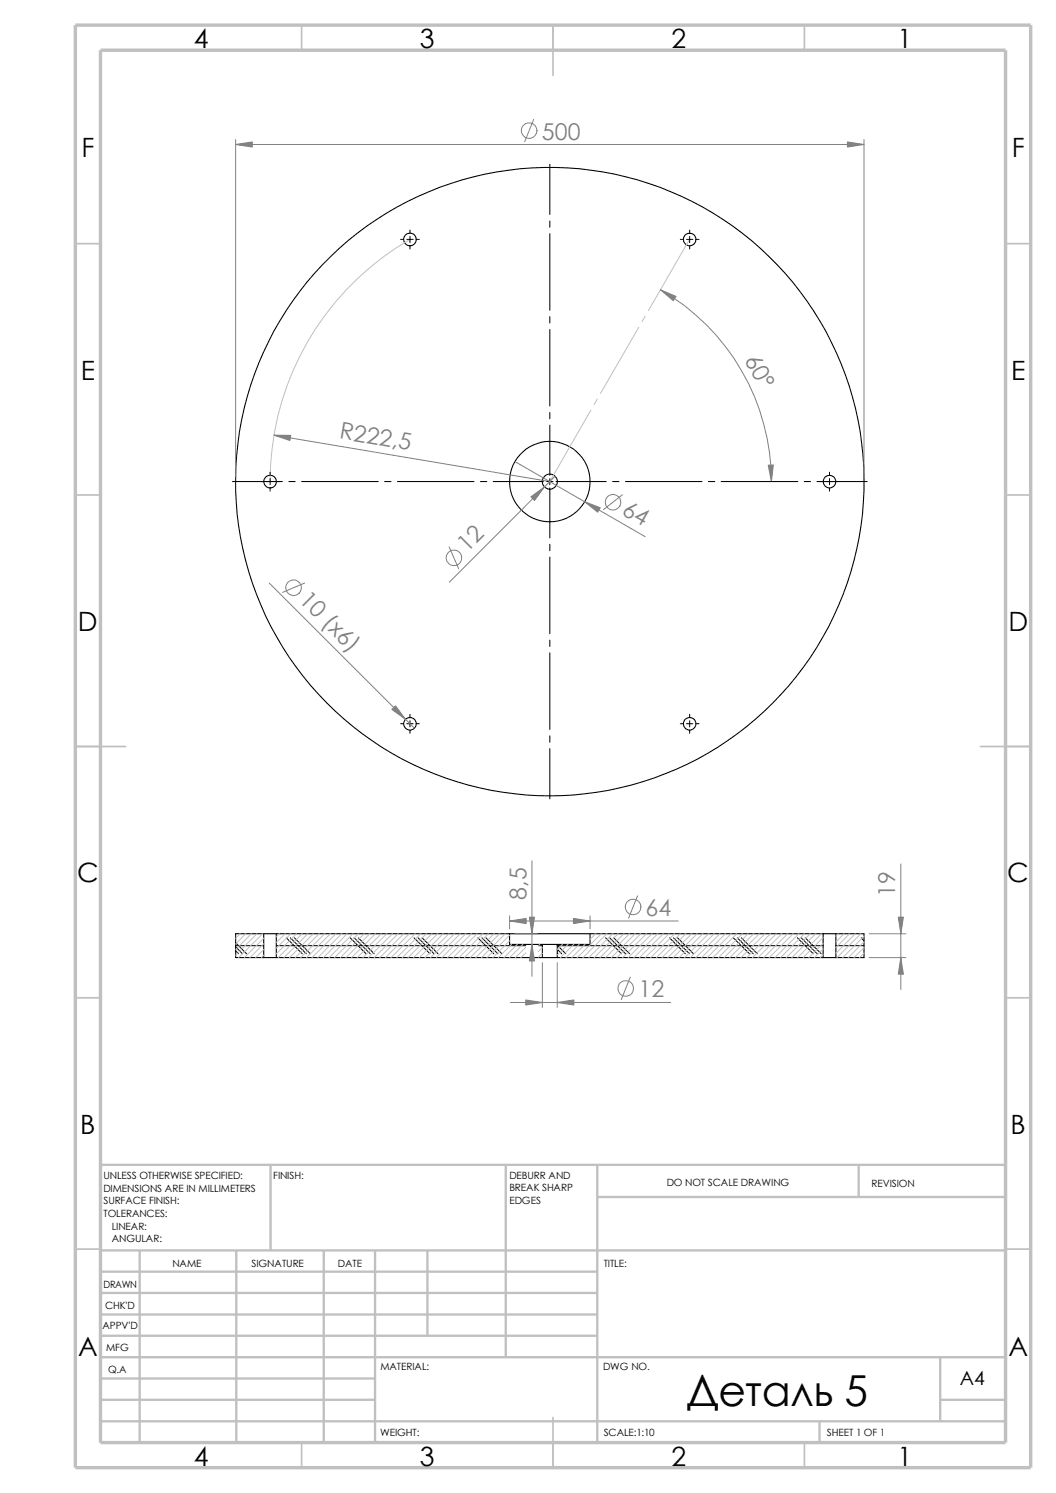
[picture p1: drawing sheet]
<svg xmlns="http://www.w3.org/2000/svg" width="210mm" height="297mm" viewBox="0 0 210 297" stroke-linecap="round" stroke-linejoin="round" font-family="sans-serif">
<g fill="none" stroke="#c0c0c0" stroke-width=".34">
<path d="M60 5v5M110 5v10M160 5v5M15 48.5h5M200 48.5h5M15 98.5h5M200 98.5h5M15 148.5h10M195 148.5h10M15 198.5h5M200 198.5h5M15 248.5h5"/>
<path d="M200 248.5h5M60 287v5M110 282v10M160 287v5"/>
</g>
<g fill="none" stroke="#c0c0c0" stroke-width=".47">
<path d="M53.8 231.7v17.1M100.6 231.7v38.3M118.8 231.7v55.3M118.8 238.1h81.2M170.8 231.7v6.4M200 231.7h-180v55.3M20 253h98.8M20 257.2h98.8M20 248.8h180M27.8 248.8v38.2M47 248.8v38.2M64.4 248.8v38.2"/>
<path d="M74.6 248.8v38.2M85 248.8v16.9M20 261.5h98.8M20 265.7h98.8M20 270h180M20 274.2h54.6M20 278.5h54.6M187 278.5h13M187 270v12.7M20 282.7h180M163 282.7v4.3"/>
</g>
<path d="M15 5h190v287h-190zM20 10h180v277h-180z" fill="none" stroke="#c0c0c0" stroke-width=".68" stroke-linecap="butt"/>
<g fill="none" stroke="#000" stroke-width=".2">
<path d="M109.3 32.7v10M79.7 47.6h.6M80.9 47.6h1.3M81.5 45.8v.6M81.5 47v1.3M81.5 48.9v.6M82.8 47.6h.6M109.3 43.9v1.3M109.3 46.5v15.2M135.3 47.6h.6M136.5 47.6h1.3M137.2 45.8v.6"/>
<path d="M137.2 47v1.3M137.2 48.9v.6M138.4 47.6h.6M109.3 63v1.3M109.3 65.5v15.3M46.2 95.8h10M53.7 93.9v.7M53.7 95.2v1.2M53.7 97.1v.6M57.4 95.8h1.3M60 95.8h15.2M76.5 95.8h1.3"/>
<path d="M79 95.8h15.3M95.5 95.8h1.3M98.1 95.8h10M108.7 95.8h1.3M109.3 82v1.3M109.3 84.6v10M109.3 95.2v1.2M109.3 97.1v9.9M110.6 95.8h10M121.8 95.8h1.3M124.4 95.8h15.2M140.9 95.8h1.3"/>
<path d="M143.4 95.8h15.3M159.9 95.8h1.3M162.5 95.8h10M165 93.9v.7M165 95.2v1.2M165 97.1v.6M109.3 108.3v1.3M109.3 110.8v15.3M109.3 127.3v1.3M109.3 129.9v15.2M79.7 144h.6M80.9 144h1.3"/>
<path d="M81.5 142.1v.6M81.5 143.4v1.2M81.5 145.2v.7M82.8 144h.6M109.3 146.4v1.3M109.3 148.9v10M135.3 144h.6M136.5 144h1.3M137.2 142.1v.6M137.2 143.4v1.2M137.2 145.2v.7M138.4 144h.6"/>
<path d="M46.9 188.1h5.6M46.9 189.1l.5 .6M46.9 188.3l1.3 1.4M46.9 187.5l2.1 2.2M54.9 188.1h49.7M56.9 186.6l3.2 3.1M57.7 186.6l3.2 3.1M58.5 186.6l3.2 3.1M69.6 186.6l3.2 3.1M70.4 186.6l3.2 3.1M71.2 186.6l3.2 3.1M82.3 186.6l3.2 3.1"/>
<path d="M83.1 186.6l3.2 3.1M83.9 186.6l3.2 3.1M95 186.6l3.2 3.1M95.8 186.6l3.2 3.1M96.6 186.6l3.2 3.1M107.1 188.1h.8M110.8 188.1h52.9M110.8 189.7h.1M110.8 188.8l.9 .9M110.8 188l1.7 1.7M120.4 186.6l3.2 3.1M121.2 186.6l3.2 3.1"/>
<path d="M122 186.6l3.2 3.1M133.1 186.6l3.2 3.1M133.9 186.6l3.2 3.1M134.7 186.6l3.2 3.1M145.8 186.6l3.3 3.1M146.6 186.6l3.2 3.1M147.4 186.6l3.2 3.1M158.6 186.6l3.2 3.1M159.3 186.6l3.2 3.1M160.1 186.6l3.2 3.1M166.2 188.1h5.6M171.3 186.6l.5 .6"/>
</g>
<g fill="none" stroke="#000" stroke-width=".21">
<path d="M52.5 185.8h-5.6v4.7h5.6M52.5 185.8v4.7M52.5 190.5h2.4M52.5 185.8h2.4M54.9 190.5h53M54.9 185.8h46.4M54.9 185.8v4.7M101.3 185.8h16M101.3 185.8v2.1h6.6M107.9 187.9v2.6M107.9 190.5h2.9M107.9 187.9h2.9"/>
<path d="M110.8 187.9v2.6M110.8 190.5h52.9M117.3 185.8v2.1h-6.5M117.3 185.8h46.4M163.7 185.8v4.7M163.7 190.5h2.5M163.7 185.8h2.5M166.2 185.8h5.6v4.7h-5.6M166.2 185.8v4.7"/>
<circle cx="81.5" cy="47.6" r="1.26"/>
<circle cx="137.2" cy="47.6" r="1.24"/>
<circle cx="53.7" cy="95.8" r="1.26"/>
<circle cx="109.3" cy="95.8" r="8"/>
<circle cx="109.4" cy="95.8" r="1.5"/>
<circle cx="109.4" cy="95.8" r="62.5"/>
<circle cx="165" cy="95.8" r="1.24"/>
<circle cx="81.5" cy="144" r="1.24"/>
<circle cx="137.2" cy="144" r="1.24"/>
</g>
<g fill="none" stroke="#c0c0c0" stroke-width=".2">
<path d="M81.5 47.6a55.6 55.6 0 0 0-27.8 48.2M137.2 47.6l-8.3 14.2M118.8 79.4l-.6 1.1M127 65.1l-7.6 13.2M128.3 62.9l-.6 1.1M117.5 81.6l-8.2 14.2M47.8 185.8l-.9 .8M48.9 185.8l-2 2M50 185.8l-3.1 3.1M51.1 185.8l-4.2 4.2M52.2 185.8l-4.7 4.7M52.5 186.6l-3.9 3.9"/>
<path d="M52.5 187.7l-2.8 2.8M52.5 188.9l-1.7 1.6M52.5 190l-.5 .5M55.6 185.8l-.7 .6M56.7 185.8l-1.8 1.7M57.8 185.8l-2.9 2.8M59 185.8l-4.1 3.9M60.1 185.8l-4.8 4.7M61.2 185.8l-4.7 4.7M62.3 185.8l-4.7 4.7M63.5 185.8l-4.8 4.7M64.6 185.8l-4.8 4.7"/>
<path d="M65.7 185.8l-4.7 4.7M66.8 185.8l-4.7 4.7M67.9 185.8l-4.7 4.7M69 185.8l-4.7 4.7M70.2 185.8l-4.8 4.7M71.3 185.8l-4.8 4.7M72.4 185.8l-4.7 4.7M73.5 185.8l-4.7 4.7M74.7 185.8l-4.8 4.7M75.8 185.8l-4.8 4.7M76.9 185.8l-4.7 4.7M78.1 185.8l-4.8 4.7"/>
<path d="M79.2 185.8l-4.8 4.7M80.3 185.8l-4.8 4.7M81.4 185.8l-4.7 4.7M82.5 185.8l-4.7 4.7M83.7 185.8l-4.8 4.7M84.8 185.8l-4.8 4.7M85.9 185.8l-4.7 4.7M87 185.8l-4.7 4.7M88.1 185.8l-4.7 4.7M89.3 185.8l-4.8 4.7M90.4 185.8l-4.8 4.7M91.5 185.8l-4.7 4.7"/>
<path d="M92.6 185.8l-4.7 4.7M93.8 185.8l-4.8 4.7M94.9 185.8l-4.8 4.7M96 185.8l-4.7 4.7M97.1 185.8l-4.7 4.7M98.3 185.8l-4.8 4.7M99.4 185.8l-4.8 4.7M100.5 185.8l-4.7 4.7M101.3 186.1l-4.4 4.4M101.3 187.2l-3.3 3.3M101.7 187.9l-2.6 2.6M102.9 187.9l-2.7 2.6"/>
<path d="M104 187.9l-2.7 2.6M104.6 188.5l-2.1 2M104.6 189.6l-1 .9M107.4 187.9l-.3 .3M107.9 188.5l-.8 .8M107.9 189.7l-.8 .7M111.8 187.9l-1 1M112.9 187.9l-2.1 2.1M114.1 187.9l-2.6 2.6M115.2 187.9l-2.6 2.6M116.3 187.9l-2.6 2.6M118.4 185.8l-1.1 1.1"/>
<path d="M119.6 185.8l-4.8 4.7M120.7 185.8l-4.7 4.7M121.8 185.8l-4.7 4.7M122.9 185.8l-4.7 4.7M124.1 185.8l-4.8 4.7M125.2 185.8l-4.8 4.7M126.3 185.8l-4.7 4.7M127.4 185.8l-4.7 4.7M128.6 185.8l-4.8 4.7M129.7 185.8l-4.8 4.7M130.8 185.8l-4.7 4.7M131.9 185.8l-4.7 4.7"/>
<path d="M133.1 185.8l-4.8 4.7M134.2 185.8l-4.8 4.7M135.3 185.8l-4.7 4.7M136.4 185.8l-4.7 4.7M137.5 185.8l-4.7 4.7M138.6 185.8l-4.7 4.7M139.8 185.8l-4.8 4.7M140.9 185.8l-4.8 4.7M142 185.8l-4.7 4.7M143.2 185.8l-4.8 4.7M144.3 185.8l-4.8 4.7M145.4 185.8l-4.8 4.7"/>
<path d="M146.5 185.8l-4.7 4.7M147.7 185.8l-4.8 4.7M148.8 185.8l-4.8 4.7M149.9 185.8l-4.8 4.7M151 185.8l-4.7 4.7M152.1 185.8l-4.7 4.7M153.2 185.8l-4.7 4.7M154.4 185.8l-4.8 4.7M155.5 185.8l-4.8 4.7M156.6 185.8l-4.7 4.7M157.7 185.8l-4.7 4.7M158.9 185.8l-4.8 4.7"/>
<path d="M160 185.8l-4.8 4.7M161.1 185.8l-4.7 4.7M162.2 185.8l-4.7 4.7M163.4 185.8l-4.8 4.7M163.7 186.5l-4 4M163.7 187.7l-2.8 2.8M163.7 188.8l-1.7 1.7M163.7 189.9l-.6 .6M166.7 185.8l-.5 .5M167.9 185.8l-1.7 1.6M169 185.8l-2.8 2.7M170.1 185.8l-3.9 3.9"/>
<path d="M171.2 185.8l-4.7 4.7M171.8 186.3l-4.2 4.2M171.8 187.4l-3.1 3.1M171.8 188.5l-2 2M171.8 189.6l-.9 .9"/>
</g>
<g fill="none" stroke="#808080" stroke-width=".2">
<path d="M46.9 27.8v67M46.9 28.7h124.9M106.1 23.7l-1.7 4.5M171.8 27.8v67M131.4 57.7a44.2 44.2 0 0 1 22 38.1M54.5 86.6l54.8 9.2M102.4 91.8l25.9 15M110.4 94.7l-21 21.1M123.8 98.4l-3.8 3M53.6 116l28.8 28.9M60.6 116l-4.4 1.9M89.3 108.8l1.9 4.4"/>
<path d="M105.8 171.2v23M126.8 178.2l-1.8 4.5M179.2 171.9v24.9M101.3 182.2v2.6M101.3 183.2h33.6M101.5 199.4h31.9M102.4 185.8h4.4M107.9 191.5v8.9M110.8 191.5v8.9M117.3 182.2v2.6M125.3 194.4l-1.7 4.4M172.8 190.5h7.4"/>
<path d="M172.8 185.8h7.4"/>
<circle cx="105.2" cy="26" r="1.57"/>
<circle cx="121.9" cy="99.9" r="1.56"/>
<circle cx="58.4" cy="116.9" r="1.56"/>
<circle cx="90.3" cy="111" r="1.56"/>
<circle cx="124.4" cy="196.6" r="1.56"/>
<circle cx="125.9" cy="180.4" r="1.56"/>
</g>
<g fill="#808080" stroke="#808080" stroke-width=".2">
<path d="M131.4 57.7l3.1 1.3-.6 .8z"/>
<path d="M152.8 92.5h1l-.4 3.3z"/>
<path d="M54.5 86.6h3.3l-.1 1z"/>
<path d="M179.2 190.5l.5 3.3h-1.1z"/>
<path d="M178.6 182.5h1.1l-.5 3.3z"/>
<path d="M110.8 199.4l3.3-.5v1z"/>
<path d="M104.6 198.9l3.3 .5-3.3 .5z"/>
<path d="M105.3 182.5h1l-.5 3.3z"/>
<path d="M105.8 187.9l.5 3.3h-1z"/>
<path d="M114 182.7l3.3 .5-3.3 .5z"/>
<path d="M101.3 183.2l3.3-.5v1z"/>
<path d="M168.5 28.2l3.3 .5-3.3 .6z"/>
<path d="M116.3 99.8l3.1 1.2-.5 .9z"/>
<path d="M105.6 98.8l2.7-1.9-2 2.7z"/>
<path d="M46.9 28.7l3.3-.5v1.1z"/>
<path d="M78.7 140.4l1.9 2.7-2.7-2z"/>
</g>
<text font-size="8.5" x="136.6" y="279.7">Деталь 5</text>
<g font-size="5.3">
<text x="38.5" y="9.6">4</text>
<text x="83.5" y="9.6">3</text>
<text x="133.5" y="9.6">2</text>
<text x="178.5" y="9.6">1</text>
<text x="16.2" y="31.3">F</text>
<text x="201.2" y="31.3">F</text>
<text x="16" y="75.6">E</text>
<text x="201.1" y="75.6">E</text>
<text x="15.5" y="125.6">D</text>
<text x="200.6" y="125.6">D</text>
<text x="15.3" y="175.6">C</text>
<text x="200.3" y="175.6">C</text>
<text x="16" y="225.6">B</text>
<text x="201" y="225.6">B</text>
<text x="15.5" y="269.8">A</text>
<text x="200.5" y="269.8">A</text>
<text x="38.5" y="291.6">4</text>
<text x="83.5" y="291.6">3</text>
<text x="133.5" y="291.6">2</text>
<text x="178.5" y="291.6">1</text>
</g>
<g font-size="4.6" fill="#808080">
<text x="107.7" y="27.8">500</text>
<text x="148" y="71.5" transform="rotate(62 148 71.5)">60°</text>
<text x="67.4" y="87.2" transform="rotate(9 67.4 87.2)">R222,5</text>
<text x="123.5" y="102.2" transform="rotate(30 123.5 102.2)">64</text>
<text x="92.9" y="110.1" transform="rotate(-45 92.9 110.1)">12</text>
<text x="59.3" y="119.5" transform="rotate(45 59.3 119.5)">10 (х6)</text>
<text x="104.7" y="179" transform="rotate(-90 104.7 179)">8,5</text>
<text x="178.1" y="178.4" transform="rotate(-90 178.1 178.4)">19</text>
<text x="128.4" y="182.2">64</text>
<text x="127" y="198.4">12</text>
</g>
<text font-size="3.9" x="190.9" y="275.5">A4</text>
<g font-size="2">
<text x="20.6" y="234.6">UNLESS OTHERWISE SPECIFIED:</text>
<text x="20.6" y="237.1">DIMENSIONS ARE IN MILLIMETERS</text>
<text x="20.6" y="239.6">SURFACE FINISH:</text>
<text x="54.4" y="234.6">FINISH:</text>
<text x="101.3" y="239.5">EDGES</text>
<text x="101.3" y="234.5">DEBURR AND</text>
<text x="101.3" y="237">BREAK SHARP</text>
<text x="132.6" y="236">DO NOT SCALE DRAWING</text>
<text x="173.3" y="236.2">REVISION</text>
<text x="20.6" y="242.1">TOLERANCES:</text>
<text x="22.2" y="244.6">LINEAR:</text>
<text x="22.2" y="247.1">ANGULAR:</text>
<text x="50" y="252">SIGNATURE</text>
<text x="67.2" y="252">DATE</text>
<text x="120.1" y="252">TITLE:</text>
<text x="20.6" y="256.2">DRAWN</text>
<text x="34.3" y="252.1">NAME</text>
<text x="20.9" y="260.4">CHK'D</text>
<text x="20.4" y="264.5">APPV'D</text>
<text x="21.1" y="268.8">MFG</text>
<text x="21.5" y="273.1">Q.A</text>
<text x="75.6" y="272.5">MATERIAL:</text>
<text x="119.9" y="272.5">DWG NO.</text>
<text x="75.6" y="285.6">WEIGHT:</text>
<text x="120.1" y="285.6">SCALE:1:10</text>
<text x="164.5" y="285.6">SHEET 1 OF 1</text>
</g>
</svg>
